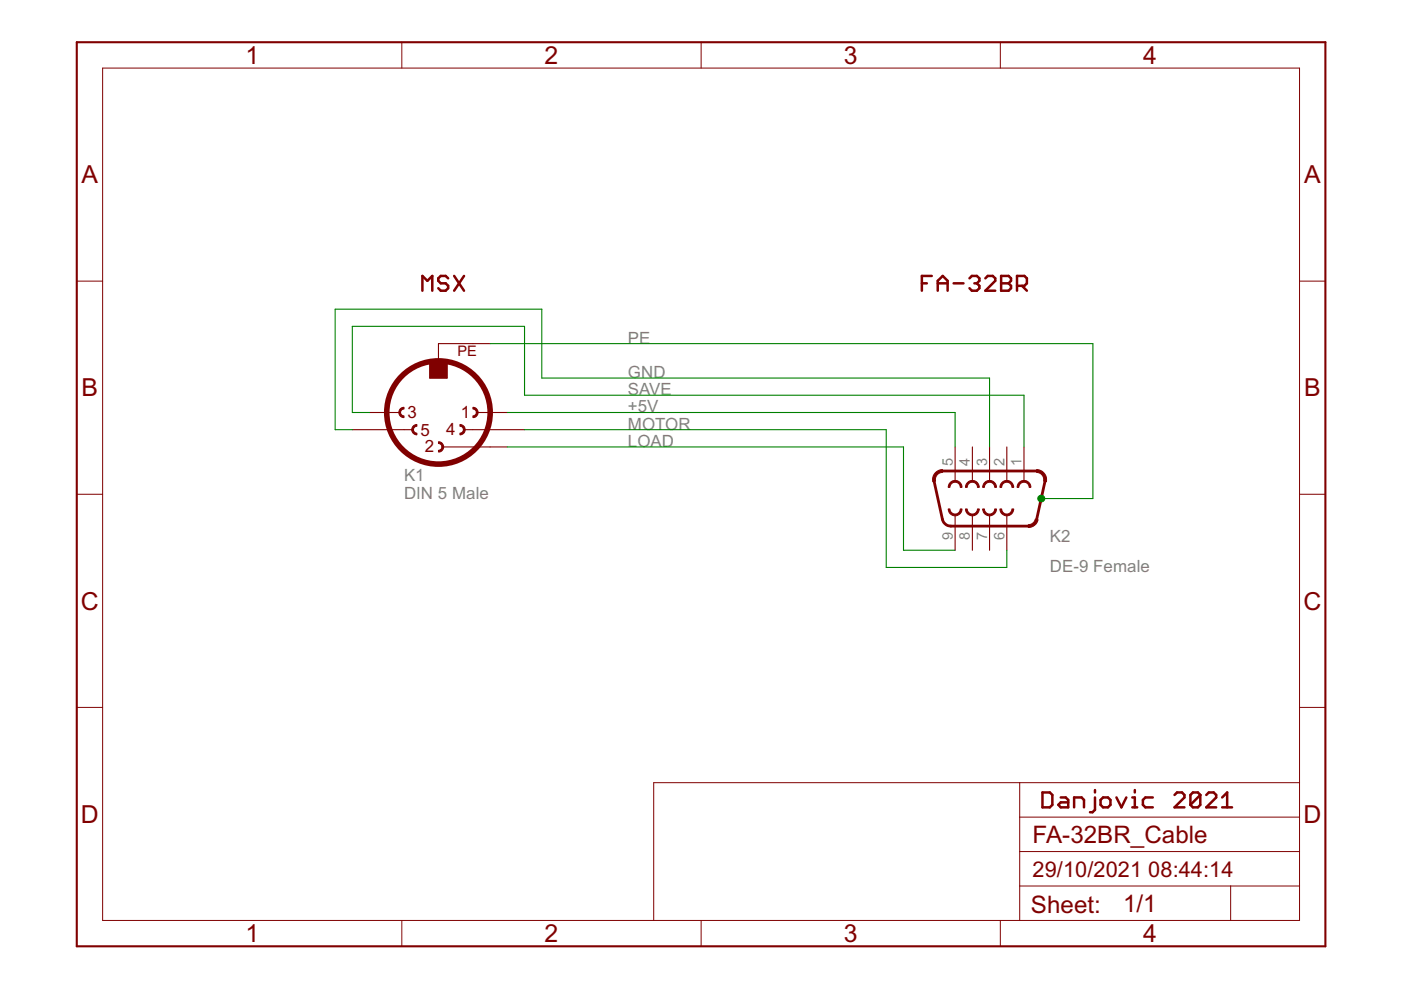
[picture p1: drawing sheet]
<?xml version="1.0" encoding="utf-8"?>
<!DOCTYPE eagle SYSTEM "eagle.dtd">
<eagle version="7.2.0">
<drawing>
<settings>
<setting alwaysvectorfont="no"/>
<setting verticaltext="up"/>
</settings>
<grid distance="0.1" unitdist="inch" unit="inch" style="lines" multiple="1" display="no" altdistance="0.01" altunitdist="inch" altunit="inch"/>
<schematic xreflabel="%F%N/%S.%C%R" xrefpart="/%S.%C%R">
<libraries>
<library name="con-subd">
<symbols>
<symbol name="F09">
<wire x1="-1.651" y1="3.429" x2="-1.651" y2="1.651" width="0.254" layer="94" curve="180" cap="flat"/>
<wire x1="1.524" y1="1.651" x2="1.524" y2="3.429" width="0.254" layer="94" curve="180" cap="flat"/>
<wire x1="-1.651" y1="5.969" x2="-1.651" y2="4.191" width="0.254" layer="94" curve="180" cap="flat"/>
<wire x1="1.524" y1="-3.429" x2="1.524" y2="-1.651" width="0.254" layer="94" curve="180" cap="flat"/>
<wire x1="-1.651" y1="0.889" x2="-1.651" y2="-0.889" width="0.254" layer="94" curve="180" cap="flat"/>
<wire x1="1.524" y1="-0.889" x2="1.524" y2="0.889" width="0.254" layer="94" curve="180" cap="flat"/>
<wire x1="-1.651" y1="-1.651" x2="-1.651" y2="-3.429" width="0.254" layer="94" curve="180" cap="flat"/>
<wire x1="1.524" y1="-5.969" x2="1.524" y2="-4.191" width="0.254" layer="94" curve="180" cap="flat"/>
<wire x1="-1.651" y1="-4.191" x2="-1.651" y2="-5.969" width="0.254" layer="94" curve="180" cap="flat"/>
<wire x1="-4.064" y1="6.9312" x2="-2.5226" y2="8.172" width="0.4064" layer="94" curve="-102.324066" cap="flat"/>
<wire x1="-2.5226" y1="8.1718" x2="3.0654" y2="6.9494" width="0.4064" layer="94"/>
<wire x1="3.0654" y1="6.9495" x2="4.0642" y2="5.7088" width="0.4064" layer="94" curve="-77.655139" cap="flat"/>
<wire x1="4.064" y1="-5.7088" x2="4.064" y2="5.7088" width="0.4064" layer="94"/>
<wire x1="3.0654" y1="-6.9494" x2="4.064" y2="-5.7088" width="0.4064" layer="94" curve="77.657889"/>
<wire x1="-4.064" y1="-6.9312" x2="-4.064" y2="6.9312" width="0.4064" layer="94"/>
<wire x1="-2.5226" y1="-8.1718" x2="3.0654" y2="-6.9494" width="0.4064" layer="94"/>
<wire x1="-4.064" y1="-6.9312" x2="-2.5226" y2="-8.1719" width="0.4064" layer="94" curve="102.337599" cap="flat"/>
<text x="-3.81" y="-10.795" size="1.778" layer="96">&gt;VALUE</text>
<text x="-3.81" y="8.89" size="1.778" layer="95">&gt;NAME</text>
<pin name="1" x="-7.62" y="5.08" visible="pad" length="middle" direction="pas"/>
<pin name="6" x="7.62" y="2.54" visible="pad" length="middle" direction="pas" rot="R180"/>
<pin name="2" x="-7.62" y="2.54" visible="pad" length="middle" direction="pas"/>
<pin name="7" x="7.62" y="0" visible="pad" length="middle" direction="pas" rot="R180"/>
<pin name="3" x="-7.62" y="0" visible="pad" length="middle" direction="pas"/>
<pin name="8" x="7.62" y="-2.54" visible="pad" length="middle" direction="pas" rot="R180"/>
<pin name="4" x="-7.62" y="-2.54" visible="pad" length="middle" direction="pas"/>
<pin name="9" x="7.62" y="-5.08" visible="pad" length="middle" direction="pas" rot="R180"/>
<pin name="5" x="-7.62" y="-5.08" visible="pad" length="middle" direction="pas"/>
</symbol>
</symbols>
<devicesets>
<deviceset name="F09" prefix="X" uservalue="yes">
<gates>
<gate name="G$1" symbol="F09" x="0" y="0"/>
</gates>
<devices>
<device name="D" package="F09D">
<connects>
<connect gate="G$1" pin="1" pad="1"/>
<connect gate="G$1" pin="2" pad="2"/>
<connect gate="G$1" pin="3" pad="3"/>
<connect gate="G$1" pin="4" pad="4"/>
<connect gate="G$1" pin="5" pad="5"/>
<connect gate="G$1" pin="6" pad="6"/>
<connect gate="G$1" pin="7" pad="7"/>
<connect gate="G$1" pin="8" pad="8"/>
<connect gate="G$1" pin="9" pad="9"/>
</connects>
<technologies>
<technology name="">
<attribute name="MF" value="" constant="no"/>
<attribute name="MPN" value="" constant="no"/>
<attribute name="OC_FARNELL" value="unknown" constant="no"/>
<attribute name="OC_NEWARK" value="unknown" constant="no"/>
</technology>
</technologies>
</device>
<device name="H" package="F09H">
<connects>
<connect gate="G$1" pin="1" pad="1"/>
<connect gate="G$1" pin="2" pad="2"/>
<connect gate="G$1" pin="3" pad="3"/>
<connect gate="G$1" pin="4" pad="4"/>
<connect gate="G$1" pin="5" pad="5"/>
<connect gate="G$1" pin="6" pad="6"/>
<connect gate="G$1" pin="7" pad="7"/>
<connect gate="G$1" pin="8" pad="8"/>
<connect gate="G$1" pin="9" pad="9"/>
</connects>
<technologies>
<technology name="">
<attribute name="MF" value="" constant="no"/>
<attribute name="MPN" value="" constant="no"/>
<attribute name="OC_FARNELL" value="unknown" constant="no"/>
<attribute name="OC_NEWARK" value="unknown" constant="no"/>
</technology>
</technologies>
</device>
<device name="HP" package="F09HP">
<connects>
<connect gate="G$1" pin="1" pad="1"/>
<connect gate="G$1" pin="2" pad="2"/>
<connect gate="G$1" pin="3" pad="3"/>
<connect gate="G$1" pin="4" pad="4"/>
<connect gate="G$1" pin="5" pad="5"/>
<connect gate="G$1" pin="6" pad="6"/>
<connect gate="G$1" pin="7" pad="7"/>
<connect gate="G$1" pin="8" pad="8"/>
<connect gate="G$1" pin="9" pad="9"/>
</connects>
<technologies>
<technology name="">
<attribute name="MF" value="" constant="no"/>
<attribute name="MPN" value="" constant="no"/>
<attribute name="OC_FARNELL" value="unknown" constant="no"/>
<attribute name="OC_NEWARK" value="unknown" constant="no"/>
</technology>
</technologies>
</device>
<device name="V" package="F09V">
<connects>
<connect gate="G$1" pin="1" pad="1"/>
<connect gate="G$1" pin="2" pad="2"/>
<connect gate="G$1" pin="3" pad="3"/>
<connect gate="G$1" pin="4" pad="4"/>
<connect gate="G$1" pin="5" pad="5"/>
<connect gate="G$1" pin="6" pad="6"/>
<connect gate="G$1" pin="7" pad="7"/>
<connect gate="G$1" pin="8" pad="8"/>
<connect gate="G$1" pin="9" pad="9"/>
</connects>
<technologies>
<technology name="">
<attribute name="MF" value="" constant="no"/>
<attribute name="MPN" value="" constant="no"/>
<attribute name="OC_FARNELL" value="unknown" constant="no"/>
<attribute name="OC_NEWARK" value="unknown" constant="no"/>
</technology>
</technologies>
</device>
<device name="VP" package="F09VP">
<connects>
<connect gate="G$1" pin="1" pad="1"/>
<connect gate="G$1" pin="2" pad="2"/>
<connect gate="G$1" pin="3" pad="3"/>
<connect gate="G$1" pin="4" pad="4"/>
<connect gate="G$1" pin="5" pad="5"/>
<connect gate="G$1" pin="6" pad="6"/>
<connect gate="G$1" pin="7" pad="7"/>
<connect gate="G$1" pin="8" pad="8"/>
<connect gate="G$1" pin="9" pad="9"/>
</connects>
<technologies>
<technology name="">
<attribute name="MF" value="" constant="no"/>
<attribute name="MPN" value="" constant="no"/>
<attribute name="OC_FARNELL" value="unknown" constant="no"/>
<attribute name="OC_NEWARK" value="unknown" constant="no"/>
</technology>
</technologies>
</device>
<device name="VB" package="F09VB">
<connects>
<connect gate="G$1" pin="1" pad="1"/>
<connect gate="G$1" pin="2" pad="2"/>
<connect gate="G$1" pin="3" pad="3"/>
<connect gate="G$1" pin="4" pad="4"/>
<connect gate="G$1" pin="5" pad="5"/>
<connect gate="G$1" pin="6" pad="6"/>
<connect gate="G$1" pin="7" pad="7"/>
<connect gate="G$1" pin="8" pad="8"/>
<connect gate="G$1" pin="9" pad="9"/>
</connects>
<technologies>
<technology name="">
<attribute name="MF" value="" constant="no"/>
<attribute name="MPN" value="" constant="no"/>
<attribute name="OC_FARNELL" value="unknown" constant="no"/>
<attribute name="OC_NEWARK" value="unknown" constant="no"/>
</technology>
</technologies>
</device>
</devices>
</deviceset>
</devicesets>
</library>
<library name="con-hirschmann">
<symbols>
<symbol name="5PV">
<wire x1="-3.175" y1="-3.175" x2="-3.81" y2="-2.54" width="0.254" layer="94" curve="-90" cap="flat"/>
<wire x1="-3.81" y1="-2.54" x2="-3.175" y2="-1.905" width="0.254" layer="94" curve="-90" cap="flat"/>
<wire x1="5.08" y1="0.635" x2="5.715" y2="0" width="0.254" layer="94" curve="-90" cap="flat"/>
<wire x1="5.715" y1="0" x2="5.08" y2="-0.635" width="0.254" layer="94" curve="-90" cap="flat"/>
<wire x1="-5.08" y1="-0.635" x2="-5.715" y2="0" width="0.254" layer="94" curve="-90" cap="flat"/>
<wire x1="-5.715" y1="0" x2="-5.08" y2="0.635" width="0.254" layer="94" curve="-90" cap="flat"/>
<wire x1="0" y1="-4.445" x2="0.635" y2="-5.08" width="0.254" layer="94" curve="-90" cap="flat"/>
<wire x1="0.635" y1="-5.08" x2="0" y2="-5.715" width="0.254" layer="94" curve="-90" cap="flat"/>
<wire x1="3.175" y1="-1.905" x2="3.81" y2="-2.54" width="0.254" layer="94" curve="-90" cap="flat"/>
<wire x1="3.81" y1="-2.54" x2="3.175" y2="-3.175" width="0.254" layer="94" curve="-90" cap="flat"/>
<wire x1="-1.27" y1="5.08" x2="1.27" y2="5.08" width="0.1524" layer="94"/>
<wire x1="-7.62" y1="0" x2="-5.715" y2="0" width="0.1524" layer="94"/>
<wire x1="-5.08" y1="-2.54" x2="-3.81" y2="-2.54" width="0.1524" layer="94"/>
<wire x1="3.81" y1="-2.54" x2="5.08" y2="-2.54" width="0.1524" layer="94"/>
<wire x1="5.715" y1="0" x2="7.62" y2="0" width="0.1524" layer="94"/>
<wire x1="-1.27" y1="5.08" x2="-1.27" y2="7.62" width="0.1524" layer="94"/>
<wire x1="-1.27" y1="7.62" x2="0" y2="7.62" width="0.1524" layer="94"/>
<wire x1="0.635" y1="-5.08" x2="7.62" y2="-5.08" width="0.1524" layer="94"/>
<wire x1="5.08" y1="10.16" x2="0" y2="10.16" width="0.1524" layer="94"/>
<wire x1="0" y1="10.16" x2="0" y2="7.62" width="0.1524" layer="94"/>
<wire x1="0" y1="7.62" x2="1.27" y2="7.62" width="0.1524" layer="94"/>
<wire x1="1.27" y1="7.62" x2="1.27" y2="5.08" width="0.1524" layer="94"/>
<circle x="0" y="0" radius="7.62" width="0.8128" layer="94"/>
<text x="-5.08" y="-12.7" size="1.778" layer="96">&gt;VALUE</text>
<text x="-5.08" y="-10.16" size="1.778" layer="95">&gt;NAME</text>
<text x="3.302" y="-0.762" size="1.778" layer="94">1</text>
<text x="-2.032" y="-5.842" size="1.778" layer="94">2</text>
<text x="-4.572" y="-0.762" size="1.778" layer="94">3</text>
<text x="1.143" y="-3.302" size="1.778" layer="94">4</text>
<text x="-2.667" y="-3.429" size="1.778" layer="94">5</text>
<text x="2.794" y="8.255" size="1.524" layer="94">PE</text>
<rectangle x1="-1.27" y1="5.08" x2="1.27" y2="7.62" layer="94"/>
<pin name="1" x="10.16" y="0" visible="off" length="short" direction="pas" swaplevel="2" rot="R180"/>
<pin name="2" x="10.16" y="-5.08" visible="off" length="short" direction="pas" swaplevel="2" rot="R180"/>
<pin name="3" x="-10.16" y="0" visible="off" length="short" direction="pas" swaplevel="2"/>
<pin name="4" x="12.7" y="-2.54" visible="off" direction="pas" swaplevel="2" rot="R180"/>
<pin name="5" x="-12.7" y="-2.54" visible="off" direction="pas" swaplevel="2"/>
<pin name="PE" x="7.62" y="10.16" visible="off" length="short" direction="pwr" swaplevel="1" rot="R180"/>
</symbol>
</symbols>
<devicesets>
<deviceset name="MAB5SV" prefix="X">
<gates>
<gate name="G$1" symbol="5PV" x="0" y="0"/>
</gates>
<devices>
<device name="" package="MAB5SV">
<connects>
<connect gate="G$1" pin="1" pad="1"/>
<connect gate="G$1" pin="2" pad="2"/>
<connect gate="G$1" pin="3" pad="3"/>
<connect gate="G$1" pin="4" pad="4"/>
<connect gate="G$1" pin="5" pad="5"/>
<connect gate="G$1" pin="PE" pad="PE"/>
</connects>
<technologies>
<technology name="">
<attribute name="MF" value="" constant="no"/>
<attribute name="MPN" value="" constant="no"/>
<attribute name="OC_FARNELL" value="unknown" constant="no"/>
<attribute name="OC_NEWARK" value="unknown" constant="no"/>
</technology>
</technologies>
</device>
</devices>
</deviceset>
</devicesets>
</library>
<library name="frames">
<symbols>
<symbol name="A5L-LOC">
<wire x1="85.09" y1="3.81" x2="85.09" y2="24.13" width="0.1016" layer="94"/>
<wire x1="85.09" y1="24.13" x2="139.065" y2="24.13" width="0.1016" layer="94"/>
<wire x1="139.065" y1="24.13" x2="180.34" y2="24.13" width="0.1016" layer="94"/>
<wire x1="170.18" y1="3.81" x2="170.18" y2="8.89" width="0.1016" layer="94"/>
<wire x1="170.18" y1="8.89" x2="180.34" y2="8.89" width="0.1016" layer="94"/>
<wire x1="170.18" y1="8.89" x2="139.065" y2="8.89" width="0.1016" layer="94"/>
<wire x1="139.065" y1="8.89" x2="139.065" y2="3.81" width="0.1016" layer="94"/>
<wire x1="139.065" y1="8.89" x2="139.065" y2="13.97" width="0.1016" layer="94"/>
<wire x1="139.065" y1="13.97" x2="180.34" y2="13.97" width="0.1016" layer="94"/>
<wire x1="139.065" y1="13.97" x2="139.065" y2="19.05" width="0.1016" layer="94"/>
<wire x1="139.065" y1="19.05" x2="180.34" y2="19.05" width="0.1016" layer="94"/>
<wire x1="139.065" y1="19.05" x2="139.065" y2="24.13" width="0.1016" layer="94"/>
<text x="140.97" y="15.24" size="2.54" layer="94">&gt;DRAWING_NAME</text>
<text x="140.97" y="10.16" size="2.286" layer="94">&gt;LAST_DATE_TIME</text>
<text x="154.305" y="5.08" size="2.54" layer="94">&gt;SHEET</text>
<text x="140.716" y="4.953" size="2.54" layer="94">Sheet:</text>
<frame x1="0" y1="0" x2="184.15" y2="133.35" columns="4" rows="4" layer="94"/>
</symbol>
</symbols>
<devicesets>
<deviceset name="A5L-LOC" prefix="FRAME" uservalue="yes">
<gates>
<gate name="G$1" symbol="A5L-LOC" x="0" y="0"/>
</gates>
<devices>
<device name="">
<technologies>
<technology name=""/>
</technologies>
</device>
</devices>
</deviceset>
</devicesets>
</library>
</libraries>
<attributes>
</attributes>
<variantdefs>
</variantdefs>
<classes>
<class number="0" name="default" width="0" drill="0">
</class>
</classes>
<parts>
<part name="K2" library="con-subd" deviceset="F09" device="D" value="DE-9 Female"/>
<part name="K1" library="con-hirschmann" deviceset="MAB5SV" device="" value="DIN 5 Male"/>
<part name="FRAME1" library="frames" deviceset="A5L-LOC" device=""/>
</parts>
<sheets>
<sheet>
<plain>
<text x="142.24" y="20.32" size="2.54" layer="94" font="vector" ratio="14">Danjovic 2021</text>
<text x="50.8" y="96.52" size="2.54" layer="94" font="vector" ratio="14">MSX</text>
<text x="124.46" y="96.52" size="2.54" layer="94" font="vector" ratio="14">FA-32BR</text>
</plain>
<instances>
<instance part="K2" gate="G$1" x="134.62" y="66.04" smashed="yes" rot="R270">
<attribute name="VALUE" x="143.51" y="55.245" size="1.778" layer="96"/>
<attribute name="NAME" x="143.51" y="59.69" size="1.778" layer="95"/>
</instance>
<instance part="K1" gate="G$1" x="53.34" y="78.74" smashed="yes">
<attribute name="VALUE" x="48.26" y="66.04" size="1.778" layer="96"/>
<attribute name="NAME" x="48.26" y="68.58" size="1.778" layer="95"/>
</instance>
<instance part="FRAME1" gate="G$1" x="0" y="0"/>
</instances>
<busses>
</busses>
<nets>
<net name="PE" class="0">
<segment>
<pinref part="K1" gate="G$1" pin="PE"/>
<wire x1="60.96" y1="88.9" x2="149.86" y2="88.9" width="0.1524" layer="91"/>
<wire x1="149.86" y1="88.9" x2="149.86" y2="66.04" width="0.1524" layer="91"/>
<wire x1="149.86" y1="66.04" x2="142.24" y2="66.04" width="0.1524" layer="91"/>
<junction x="142.24" y="66.04"/>
<label x="81.28" y="88.9" size="1.778" layer="95"/>
</segment>
</net>
<net name="GND" class="0">
<segment>
<label x="81.28" y="83.82" size="1.778" layer="95"/>
<pinref part="K1" gate="G$1" pin="5"/>
<wire x1="38.1" y1="76.2" x2="40.64" y2="76.2" width="0.1524" layer="91"/>
<pinref part="K2" gate="G$1" pin="3"/>
<wire x1="38.1" y1="76.2" x2="38.1" y2="93.98" width="0.1524" layer="91"/>
<wire x1="38.1" y1="93.98" x2="68.58" y2="93.98" width="0.1524" layer="91"/>
<wire x1="68.58" y1="93.98" x2="68.58" y2="83.82" width="0.1524" layer="91"/>
<wire x1="68.58" y1="83.82" x2="134.62" y2="83.82" width="0.1524" layer="91"/>
<wire x1="134.62" y1="83.82" x2="134.62" y2="73.66" width="0.1524" layer="91"/>
</segment>
</net>
<net name="+5V" class="0">
<segment>
<label x="81.28" y="78.74" size="1.778" layer="95"/>
<pinref part="K1" gate="G$1" pin="1"/>
<pinref part="K2" gate="G$1" pin="5"/>
<wire x1="129.54" y1="78.74" x2="129.54" y2="73.66" width="0.1524" layer="91"/>
<wire x1="63.5" y1="78.74" x2="129.54" y2="78.74" width="0.1524" layer="91"/>
</segment>
</net>
<net name="MOTOR" class="0">
<segment>
<wire x1="119.38" y1="55.88" x2="137.16" y2="55.88" width="0.1524" layer="91"/>
<label x="81.28" y="76.2" size="1.778" layer="95"/>
<pinref part="K2" gate="G$1" pin="6"/>
<wire x1="137.16" y1="55.88" x2="137.16" y2="58.42" width="0.1524" layer="91"/>
<pinref part="K1" gate="G$1" pin="4"/>
<wire x1="66.04" y1="76.2" x2="119.38" y2="76.2" width="0.1524" layer="91"/>
<wire x1="119.38" y1="76.2" x2="119.38" y2="55.88" width="0.1524" layer="91"/>
</segment>
</net>
<net name="LOAD" class="0">
<segment>
<label x="81.28" y="73.66" size="1.778" layer="95"/>
<wire x1="121.92" y1="58.42" x2="129.54" y2="58.42" width="0.1524" layer="91"/>
<pinref part="K1" gate="G$1" pin="2"/>
<wire x1="63.5" y1="73.66" x2="121.92" y2="73.66" width="0.1524" layer="91"/>
<wire x1="121.92" y1="73.66" x2="121.92" y2="58.42" width="0.1524" layer="91"/>
<pinref part="K2" gate="G$1" pin="9"/>
</segment>
</net>
<net name="SAVE" class="0">
<segment>
<label x="81.28" y="81.28" size="1.778" layer="95"/>
<pinref part="K1" gate="G$1" pin="3"/>
<wire x1="40.64" y1="78.74" x2="43.18" y2="78.74" width="0.1524" layer="91"/>
<wire x1="40.64" y1="78.74" x2="40.64" y2="91.44" width="0.1524" layer="91"/>
<wire x1="40.64" y1="91.44" x2="66.04" y2="91.44" width="0.1524" layer="91"/>
<wire x1="66.04" y1="91.44" x2="66.04" y2="81.28" width="0.1524" layer="91"/>
<wire x1="66.04" y1="81.28" x2="139.7" y2="81.28" width="0.1524" layer="91"/>
<wire x1="139.7" y1="81.28" x2="139.7" y2="73.66" width="0.1524" layer="91"/>
<pinref part="K2" gate="G$1" pin="1"/>
</segment>
</net>
</nets>
</sheet>
</sheets>
</schematic>
</drawing>
</eagle>
